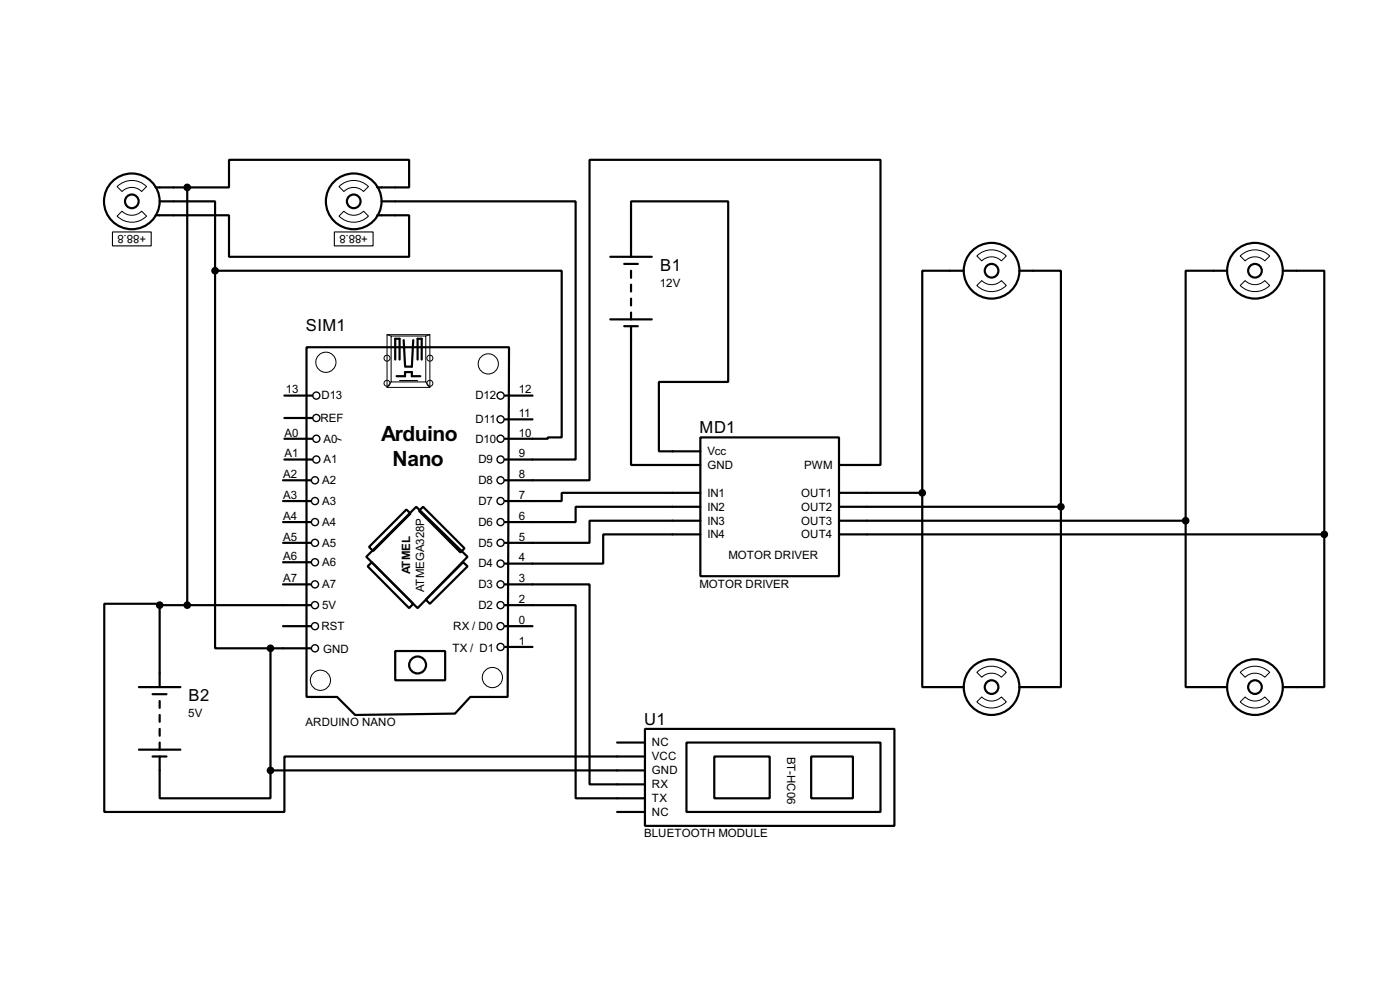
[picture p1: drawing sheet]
<svg xmlns="http://www.w3.org/2000/svg" width="256mm" height="180mm" viewBox="0 0 256 180" stroke-linecap="round" stroke-linejoin="round" font-family="sans-serif">
<g fill="none" stroke="#000" stroke-width=".4">
<path d="M28.5 39.4h13.5v7.6h33v-7.6h-5.9M28.5 34.3h5.8M29.3 36.9h10.1v12.7M34.3 34.3h7.7v-5h33v5h-5.9M34.3 34.3v76.5M69.9 36.9h35.6v47.2h-13M39.4 49.6h63.5v30.5h-2.5v.2h-7.9M39.4 49.6v69.1h10.2M111.8 47h7.6M111.8 58.5h7.6M114.4 48.3h2.5M114.4 59.7h2.5"/>
<path d="M115.6 47v-10.1h17.8v33h-12.7v12.7h7.6M115.6 59.7v25.4h12.7M115.6 49.6v1.3M115.6 52.1v1.3M115.6 54.7v1.2M115.6 57.2v1.3M176.6 49.6h-7.6v40.6M186.7 49.6h7.7v43.2M224.8 49.6h-7.6v45.7M235 49.6h7.6v48.2M52.1 72.4h5.1M52.1 76.5h5.1"/>
<path d="M56.2 63.6h37.1l-.3 64h-6.8l-2.8 3-18.3 .3-3.3-3.3h-5.6zM72.4 65.8v-3.8h.8v3.8M72.7 68.9h1.5v-.8h1.3v.8h1.5M74 62.3l.2 4.6M75.7 62.3l-.2 4.8h-1.3M76.5 65.8v-3.8h.8v3.8M92.5 76.8h5.1M92.5 72.4h5.1M51.9 99.4h5.1M51.9 95.6h5.1M51.9 91.7h5.1M51.9 87.9h5.1"/>
<path d="M52.1 84.1h5.1M52.1 80.3h5.1M76.8 93.5l.7-.7 7.6 7.6-.7 .7zM128.3 80.1h25.4v25.4h-25.4zM128.3 90.2h-25.4v1.5h-10.4M128.3 92.8h-22.8v2.8h-13M128.3 95.3h-20.3v4.1h-15.5M128.3 97.8h-17.8v5.4h-18M153.7 85.1h7.6v-55.8h-53.3v58.6h-15.5M153.7 90.2h15.3M153.7 92.8h40.7M153.7 95.3h63.5"/>
<path d="M153.7 97.8h88.9M169 90.2v35.6h7.6M194.4 92.8v33h-7.7M217.2 95.3v30.5h7.6M242.6 97.8v28h-7.6M29.3 110.8v-.3h-10.2v38.1h33v-10.1h66.1M29.3 110.8h27.7M29.3 110.8v15M49.6 118.7h7.4M49.6 118.7v22.3M51.9 114.6h5.1M51.9 107h5.1"/>
<path d="M51.9 102.9h5.1M67.1 101.9l9.2-9.1 9.4 9.1-9.2 9.4zM67.4 103.7l.7-.8 7.6 7.6-.7 .8zM67.6 100.1l6.9-6.8 .7 .7-6.8 6.9zM72.4 119.2h9.2v5.3h-9.2zM78 109.8l6.9-6.9 .8 .8-6.9 6.8zM92.5 107h15.5v36.6h10.2M92.5 110.8h13v35.3h12.7M92.5 114.6h5.1M92.5 118.4h5.1M25.5 125.8h7.6M25.5 137.2h7.6"/>
<path d="M28 127.1h2.5M28 138.5h2.5M29.3 138.5v7.6h20.3v-5.1M29.3 128.3v1.3M29.3 130.9v1.2M29.3 133.4v1.3M29.3 135.9v1.3M113.1 135.9h5.1M118.2 133.4h45.7v17.8h-45.7zM125.8 135.9h35.5v12.7h-35.5zM130.9 138.5h10.1v7.6h-10.1zM148.6 138.5h7.7v7.6h-7.7z"/>
<path d="M49.6 141h68.6M113.1 148.6h5.1"/>
<circle cx="24.1" cy="36.9" r="5.1"/>
<circle cx="24.1" cy="36.9" r="1.25"/>
<circle cx="64.8" cy="36.9" r="5.1"/>
<circle cx="64.8" cy="36.9" r="1.25"/>
<circle cx="181.6" cy="49.6" r="5.1"/>
<circle cx="181.6" cy="49.6" r="1.25"/>
<circle cx="229.9" cy="49.6" r="5.1"/>
<circle cx="229.9" cy="49.6" r="1.25"/>
<circle cx="76.5" cy="121.7" r="1.55"/>
<circle cx="181.6" cy="125.8" r="5.1"/>
<circle cx="181.6" cy="125.8" r="1.25"/>
<circle cx="229.9" cy="125.8" r="5.1"/>
<circle cx="229.9" cy="125.8" r="1.25"/>
</g>
<g fill="none" stroke="#000" stroke-width=".18">
<path d="M21.5 34.2a3.8 3.8 0 0 1 5.4 0l-.9 .9a2.54 2.54 0 0 0-3.6 0zM22.4 38.7a2.54 2.54 0 0 0 3.6 0l.9 .9a3.8 3.8 0 0 1-5.4 0zM62.1 34.2a3.8 3.8 0 0 1 5.4 0l-.9 .9a2.54 2.54 0 0 0-3.6 0zM63 38.7a2.54 2.54 0 0 0 3.6 0l.9 .9a3.8 3.8 0 0 1-5.4 0zM179 46.9a3.8 3.8 0 0 1 5.4 0l-.9 .9a2.54 2.54 0 0 0-3.6 0zM179.9 51.4a2.54 2.54 0 0 0 3.6 0l.9 .9a3.8 3.8 0 0 1-5.4 0zM227.2 46.9a3.8 3.8 0 0 1 5.4 0l-.9 .9a2.54 2.54 0 0 0-3.6 0zM228.1 51.4a2.54 2.54 0 0 0 3.6 0l.9 .9a3.8 3.8 0 0 1-5.4 0zM70.9 61.3h7.9v9.6h-7.9zM70.9 61.3l.8 .2M71.7 61.5h6.3v8.4h-6.3zM71.7 69.9l-.8 1"/>
<path d="M78 69.9l.8 1M78.8 61.3l-.8 .2M61.8 80.3l.7 .3M179 123.1a3.8 3.8 0 0 1 5.4 0l-.9 .9a2.54 2.54 0 0 0-3.6 0zM179.9 127.6a2.54 2.54 0 0 0 3.6 0l.9 .9a3.8 3.8 0 0 1-5.4 0zM227.2 123.1a3.8 3.8 0 0 1 5.4 0l-.9 .9a2.54 2.54 0 0 0-3.6 0zM228.1 127.6a2.54 2.54 0 0 0 3.6 0l.9 .9a3.8 3.8 0 0 1-5.4 0z"/>
<circle cx="59.7" cy="66.3" r="1.85"/>
<circle cx="70.9" cy="65.6" r=".55"/>
<circle cx="70.9" cy="70.2" r=".55"/>
<circle cx="78.7" cy="65.6" r=".55"/>
<circle cx="78.7" cy="70.2" r=".55"/>
<circle cx="89.4" cy="66.6" r="1.85"/>
<circle cx="58.7" cy="124.5" r="1.85"/>
<circle cx="90.2" cy="124" r="1.85"/>
</g>
<g fill="none" stroke="#000" stroke-width=".25">
<circle cx="57.9" cy="72.4" r=".65"/>
<circle cx="57.9" cy="76.5" r=".65"/>
<circle cx="91.7" cy="76.8" r=".65"/>
<circle cx="91.7" cy="72.4" r=".65"/>
<circle cx="57.7" cy="91.7" r=".65"/>
<circle cx="57.7" cy="87.9" r=".65"/>
<circle cx="57.7" cy="99.4" r=".65"/>
<circle cx="57.7" cy="95.6" r=".65"/>
<circle cx="57.9" cy="84.1" r=".65"/>
<circle cx="57.9" cy="80.3" r=".65"/>
<circle cx="91.7" cy="84.1" r=".65"/>
<circle cx="91.7" cy="99.4" r=".65"/>
<circle cx="91.7" cy="91.7" r=".65"/>
<circle cx="91.7" cy="95.6" r=".65"/>
<circle cx="91.7" cy="80.3" r=".65"/>
<circle cx="91.7" cy="87.9" r=".65"/>
<circle cx="57.7" cy="102.9" r=".65"/>
<circle cx="57.7" cy="107" r=".65"/>
<circle cx="57.7" cy="110.8" r=".65"/>
<circle cx="57.7" cy="118.7" r=".65"/>
<circle cx="57.7" cy="114.6" r=".65"/>
<circle cx="91.7" cy="103.2" r=".65"/>
<circle cx="91.7" cy="114.6" r=".65"/>
<circle cx="91.7" cy="107" r=".65"/>
<circle cx="91.7" cy="118.4" r=".65"/>
<circle cx="91.7" cy="110.8" r=".65"/>
</g>
<path d="M20.6 42.5h7.1v2.5h-7.1zM61.3 42.5h7.1v2.5h-7.1zM73.2 69.7h3.3" fill="none" stroke="#000" stroke-width=".2"/>
<g fill="#000" stroke="#000" stroke-width=".4">
<circle cx="34.3" cy="34.3" r=".5"/>
<circle cx="39.4" cy="49.6" r=".5"/>
<circle cx="168.9" cy="90.2" r=".5"/>
<circle cx="194.3" cy="92.8" r=".5"/>
<circle cx="217.2" cy="95.3" r=".5"/>
<circle cx="242.6" cy="97.8" r=".5"/>
<circle cx="29.2" cy="110.8" r=".5"/>
<circle cx="34.3" cy="110.8" r=".5"/>
<circle cx="49.5" cy="118.7" r=".5"/>
<circle cx="49.5" cy="141" r=".5"/>
</g>
<g font-size="4.3">
<text x="69.8" y="80.8">Arduino</text>
<text x="71.9" y="85.4">Nano</text>
</g>
<g font-size="3.4">
<text x="121" y="49.6">B1</text>
<text x="56" y="60.6">SIM1</text>
<text x="128.2" y="79.3">MD1</text>
<text x="34.6" y="128.3">B2</text>
<text x="118" y="132.6">U1</text>
</g>
<g font-size="2.4">
<text x="26.8" y="43" transform="rotate(-180 26.8 43)">+88.8</text>
<text x="67.4" y="43" transform="rotate(-180 67.4 43)">+88.8</text>
<text x="120.9" y="52.6">12V</text>
<text x="52.4" y="72">13</text>
<text x="95.1" y="72">12</text>
<text x="58.7" y="77.2">REF</text>
<text x="58.9" y="73.1">D13</text>
<text x="87.1" y="73.1">D12</text>
<text x="87.1" y="77.5">D11</text>
<text x="95.1" y="76.4">11</text>
<text x="52.1" y="83.7">A1</text>
<text x="52.1" y="79.9">A0</text>
<text x="59.3" y="81">A0</text>
<text x="87.1" y="81">D10</text>
<text x="95.1" y="83.7">9</text>
<text x="95.1" y="79.9">10</text>
<text x="129.6" y="83.3">Vcc</text>
<text x="51.9" y="87.5">A2</text>
<text x="59" y="88.6">A2</text>
<text x="59.3" y="84.8">A1</text>
<text x="87.6" y="84.8">D9</text>
<text x="87.6" y="88.6">D8</text>
<text x="95.1" y="87.5">8</text>
<text x="129.6" y="85.8">GND</text>
<text x="147.3" y="85.8">PWM</text>
<text x="51.9" y="95.2">A4</text>
<text x="51.9" y="91.3">A3</text>
<text x="59" y="92.4">A3</text>
<text x="87.6" y="92.4">D7</text>
<text x="95.1" y="95.2">6</text>
<text x="95.1" y="91.3">7</text>
<text x="129.6" y="90.9">IN1</text>
<text x="129.6" y="93.5">IN2</text>
<text x="146.8" y="90.9">OUT1</text>
<text x="146.8" y="93.5">OUT2</text>
<text x="51.9" y="99">A5</text>
<text x="59" y="100.1">A5</text>
<text x="59" y="96.3">A4</text>
<text x="87.6" y="96.3">D6</text>
<text x="87.6" y="100.1">D5</text>
<text x="95.1" y="99">5</text>
<text x="129.6" y="96">IN3</text>
<text x="129.6" y="98.5">IN4</text>
<text x="146.8" y="96">OUT3</text>
<text x="146.8" y="98.5">OUT4</text>
<text x="51.9" y="102.5">A6</text>
<text x="51.9" y="106.6">A7</text>
<text x="59" y="107.7">A7</text>
<text x="59" y="103.6">A6</text>
<text x="75.2" y="105.1" transform="rotate(-90 75.2 105.1)">ATMEL</text>
<text x="87.6" y="103.9">D4</text>
<text x="87.6" y="107.7">D3</text>
<text x="95.1" y="106.6">3</text>
<text x="95.1" y="102.8">4</text>
<text x="128.1" y="107.6">MOTOR DRIVER</text>
<text x="133.4" y="102.3">MOTOR DRIVER</text>
<text x="59" y="111.5">5V</text>
<text x="77.7" y="108.4" transform="rotate(-90 77.7 108.4)">ATMEGA328P</text>
<text x="87.6" y="111.5">D2</text>
<text x="95.1" y="110.4">2</text>
<text x="58.9" y="115.3">RST</text>
<text x="59.2" y="119.6">GND</text>
<text x="82.9" y="119.4">TX / D1</text>
<text x="83" y="115.3">RX / D0</text>
<text x="95.1" y="114.2">0</text>
<text x="95.1" y="118">1</text>
<text x="34.5" y="131.3">5V</text>
<text x="56" y="133">ARDUINO NANO</text>
<text x="119.4" y="136.6">NC</text>
<text x="119.4" y="139.2">VCC</text>
<text x="119.4" y="141.7">GND</text>
<text x="144.2" y="138.5" transform="rotate(90 144.2 138.5)">BT-HC06</text>
<text x="119.4" y="144.3">RX</text>
<text x="119.4" y="146.8">TX</text>
<text x="119.4" y="149.3">NC</text>
<text x="118" y="153.3">BLUETOOTH MODULE</text>
</g>
</svg>
